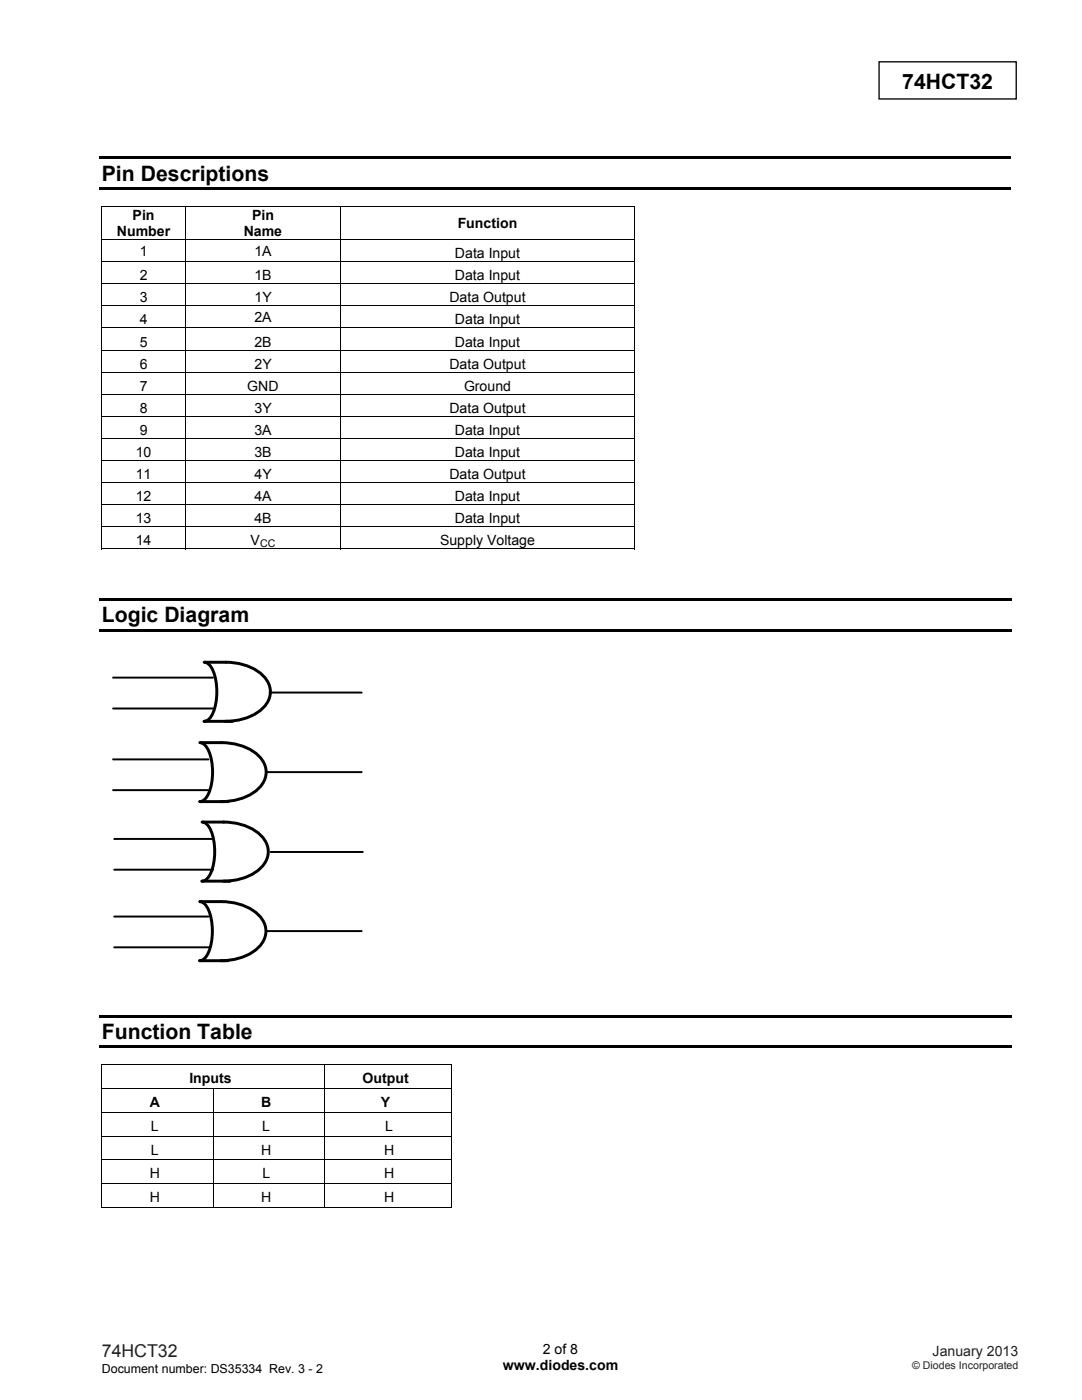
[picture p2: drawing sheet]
<svg xmlns="http://www.w3.org/2000/svg" width="216mm" height="279mm" viewBox="0 0 216 279" stroke-linecap="round" stroke-linejoin="round" font-family="sans-serif">
<path d="M175.4 12.3h27.4v7.4h-27.4z" fill="none" stroke="#000" stroke-width=".26"/>
<path d="M19.8 31.2h181.9v.5h-181.9zM19.8 37.3h181.9v.5h-181.9zM20.2 41.1h.2v.1h-.2zM126.6 41.1h.2v.1h-.2zM19.8 119.4h182v.5h-182zM126.6 109.5h.2v.1h-.2zM19.8 125.5h182v.5h-182zM19.8 202.5h182v.5h-182zM19.8 208.6h182v.5h-182zM20.2 212.4h.2v.1h-.2zM90.1 212.4h.2v.1h-.2zM90.1 241h.2v.1h-.2z" fill="#000"/>
<g fill="none" stroke="#000" stroke-width=".2">
<path d="M20.2 41.1h106.6M20.2 47.8h106.6M20.2 52.2h106.6M20.2 56.6h106.6M20.3 41.2v6.5M20.3 47.9v4.2M20.3 52.3v4.3M20.3 56.7v4.3M37 41.2v6.5M37 47.9v4.2M37 52.3v4.3M37 56.7v4.3"/>
<path d="M67.9 41.2v6.5M67.9 47.9v4.2M67.9 52.3v4.3M67.9 56.7v4.3M126.7 41.2v6.5M126.7 47.9v4.2M126.7 52.3v4.3M126.7 56.7v4.3M20.2 61h106.6M20.2 65.4h106.6M20.2 69.9h106.6M20.2 74.3h106.6"/>
<path d="M20.2 78.7h106.6M20.3 61.1v4.3M20.3 65.5v4.3M20.3 70v4.2M20.3 74.4v4.2M20.3 78.8v4.2M37 61.1v4.3M37 65.5v4.3M37 70v4.2M37 74.4v4.2M37 78.8v4.2M67.9 61.1v4.3"/>
<path d="M67.9 65.5v4.3M67.9 70v4.2M67.9 74.4v4.2M67.9 78.8v4.2M126.7 61.1v4.3M126.7 65.5v4.3M126.7 70v4.2M126.7 74.4v4.2M126.7 78.8v4.2M20.2 83.1h106.6M20.2 87.5h106.6M20.2 91.9h106.6"/>
<path d="M20.2 96.3h106.6M20.3 83.2v4.2M20.3 87.6v4.2M20.3 92v4.2M20.3 96.4v4.2M37 83.2v4.2M37 87.6v4.2M37 92v4.2M37 96.4v4.2M67.9 83.2v4.2M67.9 87.6v4.2M67.9 92v4.2"/>
<path d="M67.9 96.4v4.2M126.7 83.2v4.2M126.7 87.6v4.2M126.7 92v4.2M126.7 96.4v4.2M20.2 100.7h106.6M20.2 105.1h106.6M20.2 109.6h16.7M20.3 100.8v4.3M20.3 105.2v4.4M37 100.8v4.3M37 105.2v4.4"/>
<path d="M37.1 109.6h30.8M67.9 100.8v4.3M67.9 105.2v4.4M68 109.6h58.6M126.7 100.8v4.3M126.7 105.2v4.4M20.2 212.4h70.1M20.2 217.2h70.1M20.3 212.5v4.6M20.3 217.3v4.6M42.5 217.3v4.6M64.8 212.5v4.6"/>
<path d="M64.8 217.3v4.6M90.2 212.5v4.6M90.2 217.3v4.6M20.2 222h70.1M20.2 226.7h70.1M20.2 231.5h70.1M20.2 236.3h70.1M20.3 222.1v4.6M20.3 226.8v4.6M20.3 231.6v4.6M20.3 236.3v4.8M42.5 222.1v4.6"/>
<path d="M42.5 226.8v4.6M42.5 231.6v4.6M42.5 236.3v4.8M64.8 222.1v4.6M64.8 226.8v4.6M64.8 231.6v4.6M64.8 236.3v4.8M90.2 222.1v4.6M90.2 226.8v4.6M90.2 231.6v4.6M90.2 236.3v4.8M20.2 241h22.3"/>
<path d="M42.6 241h22.1M64.9 241h25.2"/>
</g>
<path d="M22.6 135.2h19.9M53.8 138.2h18.4M22.6 141.4h19.9M22.6 151.6h19M22.6 157.7h19M53.3 154.1h18.9M22.8 167.4h19.7M22.8 173.6h19.7M54 170h18.4M22.8 182.9h18.8M22.8 189.1h18.8M53.3 185.8h18.9" fill="none" stroke="#000" stroke-width=".39"/>
<path d="M40.7 132.2a2.42 2.42 0 0 1 2 2.1 11.3 11.3 0 0 1-.7 8.8 1.54 1.54 0 0 1-1.3 .9h5.7M40.9 132.2h4.2M45 132.2a10 10 0 0 1 8.1 3.4 4.4 4.4 0 0 1-1.3 6.3 11.7 11.7 0 0 1-6.8 2.1M39.9 148.2a2.43 2.43 0 0 1 1.9 2.1 11.2 11.2 0 0 1-.6 8.9l-.9 .7-.4 .1h5.6M40 148.2h4.2M44.2 148.2a10 10 0 0 1 8.1 3.4 4.4 4.4 0 0 1-1.4 6.4 11.7 11.7 0 0 1-6.8 2M39.9 179.9a2.42 2.42 0 0 1 1.9 2.1 11.4 11.4 0 0 1-.7 8.9 1.54 1.54 0 0 1-1.3 .8h5.7M40 179.9h4.2M40.3 164.1a2.42 2.42 0 0 1 2 2.1 11.3 11.3 0 0 1-.7 8.8 1.54 1.54 0 0 1-1.3 .9h5.7M40.4 164.1h4.3M44.1 179.9a10 10 0 0 1 8.1 3.4 4.4 4.4 0 0 1-1.3 6.4 11.6 11.6 0 0 1-6.8 2M44.6 164.1a10 10 0 0 1 8.1 3.4 4.4 4.4 0 0 1-1.4 6.3 11.7 11.7 0 0 1-6.7 2.1" fill="none" stroke="#000" stroke-width=".59"/>
<g font-size="4.2">
<text x="180" y="17.7">74HCT32</text>
<text x="20.3" y="36">Pin Descriptions</text>
<text x="20.3" y="124.2">Logic Diagram</text>
<text x="20.3" y="207.3">Function Table</text>
</g>
<text font-size="3.5" fill="#231f20" x="20.3" y="270.9">74HCT32</text>
<g font-size="2.8">
<text x="23.3" y="47.1">Number</text>
<text x="26.5" y="43.8">Pin</text>
<text x="48.6" y="47.1">Name</text>
<text x="50.3" y="43.8">Pin</text>
<text x="91.3" y="45.5">Function</text>
<text x="27.9" y="51">1</text>
<text x="50.8" y="51">1A</text>
<text x="90.8" y="51.5">Data Input</text>
<text x="27.9" y="55.9">2</text>
<text x="50.8" y="55.9">1B</text>
<text x="90.8" y="55.9">Data Input</text>
<text x="27.9" y="60.3">3</text>
<text x="27.9" y="64.7">4</text>
<text x="50.8" y="64.2">2A</text>
<text x="50.8" y="60.3">1Y</text>
<text x="89.7" y="60.3">Data Output</text>
<text x="90.8" y="64.7">Data Input</text>
<text x="27.9" y="69.2">5</text>
<text x="50.8" y="69.2">2B</text>
<text x="90.8" y="69.2">Data Input</text>
<text x="27.9" y="73.6">6</text>
<text x="27.9" y="78">7</text>
<text x="49.3" y="78">GND</text>
<text x="50.8" y="73.6">2Y</text>
<text x="89.7" y="73.6">Data Output</text>
<text x="92.6" y="78">Ground</text>
<text x="27.9" y="82.4">8</text>
<text x="50.8" y="82.4">3Y</text>
<text x="89.7" y="82.4">Data Output</text>
<text x="27.9" y="86.8">9</text>
<text x="50.8" y="86.8">3A</text>
<text x="90.8" y="86.8">Data Input</text>
<text x="27.1" y="91.2">10</text>
<text x="27.1" y="95.6">11</text>
<text x="50.8" y="91.2">3B</text>
<text x="50.8" y="95.6">4Y</text>
<text x="89.7" y="95.6">Data Output</text>
<text x="90.8" y="91.2">Data Input</text>
<text x="27.1" y="100">12</text>
<text x="50.8" y="100">4A</text>
<text x="90.8" y="100">Data Input</text>
<text x="27.1" y="104.4">13</text>
<text x="50.8" y="104.4">4B</text>
<text x="90.8" y="104.4">Data Input</text>
<text x="27.1" y="108.8">14</text>
<text x="50" y="108.8">V</text>
<text x="87.8" y="108.8">Supply Voltage</text>
<text x="29.9" y="220.9">A</text>
<text x="37.8" y="216.1">Inputs</text>
<text x="52.1" y="220.9">B</text>
<text x="72.3" y="216.1">Output</text>
<text x="76" y="220.9">Y</text>
<text x="30.1" y="225.7">L</text>
<text x="52.3" y="225.7">L</text>
<text x="76.9" y="225.7">L</text>
<text x="30.1" y="230.4">L</text>
<text x="52.1" y="230.4">H</text>
<text x="76.6" y="230.4">H</text>
<text x="29.9" y="235.2">H</text>
<text x="29.9" y="239.9">H</text>
<text x="52.1" y="239.9">H</text>
<text x="52.3" y="235.2">L</text>
<text x="76.6" y="235.2">H</text>
<text x="76.6" y="239.9">H</text>
<text x="100.3" y="273.5">www.diodes.com</text>
<text x="108.3" y="270.2">2 of 8</text>
</g>
<text font-size="2.8" fill="#231f20" x="186.1" y="270.6">January 2013</text>
<text font-size="2.5" x="20.3" y="274">Document number: DS35334 Rev. 3 - 2</text>
<text font-size="2.1" x="51.9" y="109.1">CC</text>
<text font-size="2.1" fill="#231f20" x="182" y="273.2">© Diodes Incorporated</text>
</svg>
